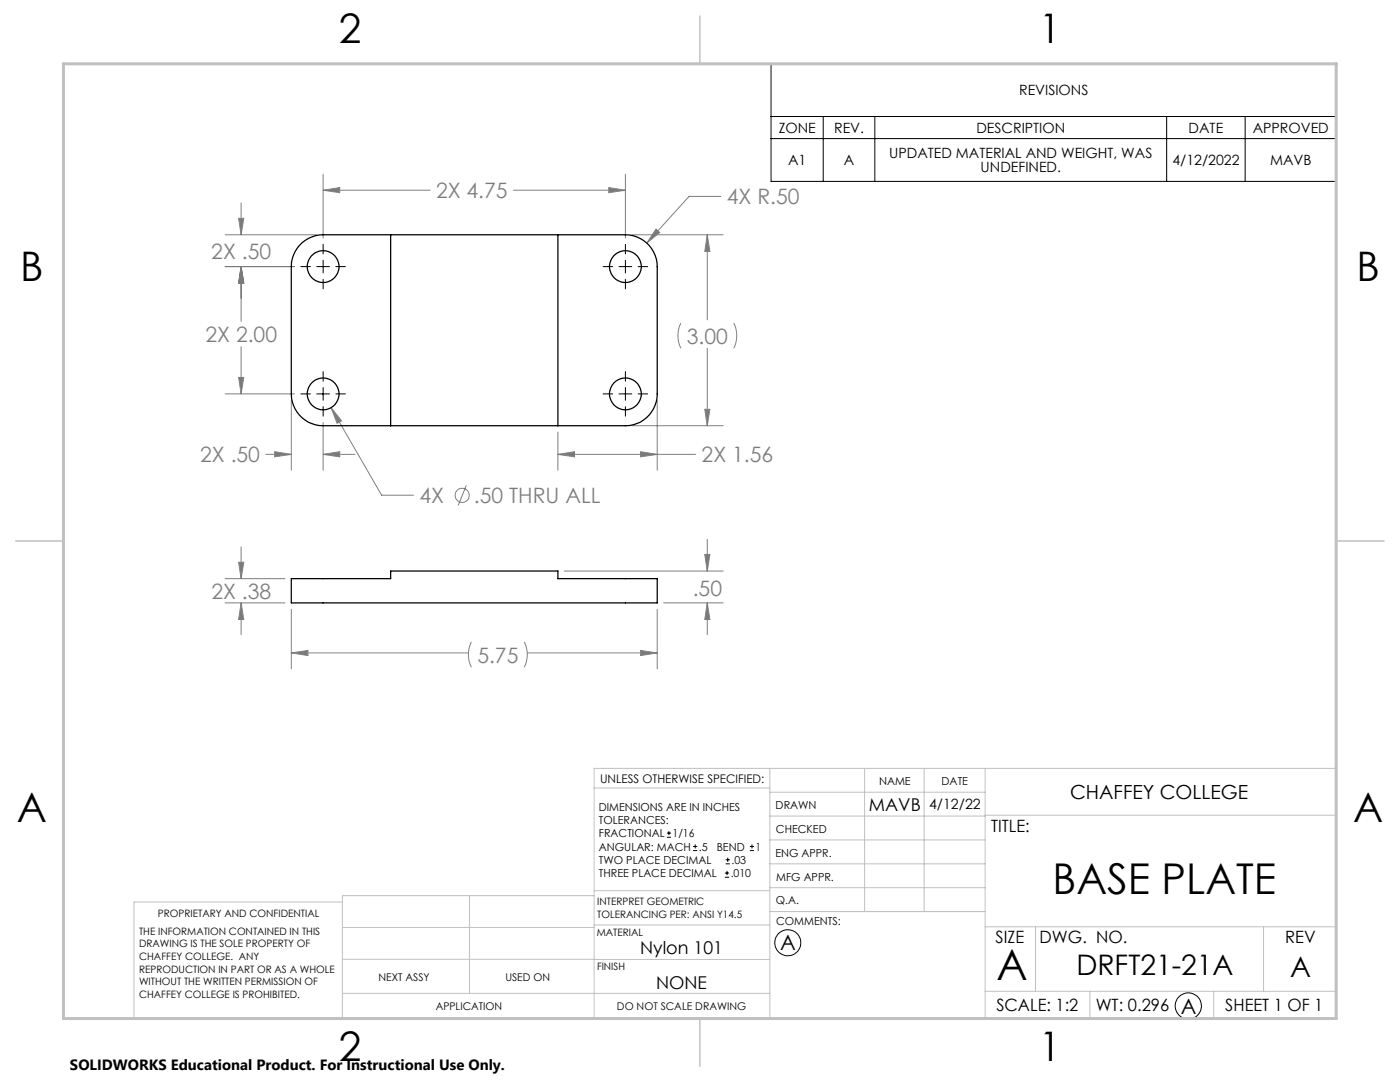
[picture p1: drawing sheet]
<svg xmlns="http://www.w3.org/2000/svg" width="279mm" height="216mm" viewBox="0 0 279 216" stroke-linecap="round" stroke-linejoin="round" font-family="sans-serif">
<g fill="none" stroke="#808080" stroke-width=".2">
<path d="M64.5 38l3.3-.6v1.1zM64.5 34.8v12.7M64.5 38h21.3M102.5 38h22.3M121.5 37.4l3.3 .6-3.3 .5zM124.8 34.8v12.7M143.9 39.2h-6.4l-8.4 9.3M44.9 46.8h18.3M44.9 53.2h13.9M47.6 43.6h1l-.5 3.2zM48.1 53.2l.5 3.3h-1zM48.1 40.5v6.3"/>
<path d="M48.1 53.2v10.9M126.1 46.8h18.2M130.9 45.7l.8 .7-2.6 2.1zM141.1 46.8l.6 3.4h-1zM141.1 46.8v17M44.9 78.6h13.9M47.6 75.3h1l-.5 3.3zM48.1 69.2v9.4M58.1 79.9v13.9M131.2 79.9v13.9M135.9 64.5a5.6 5.6 0 0 0 0 5M141.1 69.5v15.4"/>
<path d="M146.4 64.5a5.6 5.6 0 0 1 0 5M53.1 90.7h5M54.8 90.1l3.3 .6-3.3 .5zM64.5 90.7l3.3-.6v1.1zM64.5 84.3v9.5M64.5 90.7h6.3M66.1 81.4l2.1 2.6-.9 .5zM66.1 81.4l10.1 17.4h6.3M93.1 96.8l-1.7 4.1M111.3 90.7l3.4-.6v1.1zM111.3 90.7h27.5M111.3 86.2v7.6"/>
<path d="M126.1 84.9h18.2M127.8 90.1l3.4 .6-3.4 .5zM140.7 81.7h1l-.6 3.2zM44.9 115.5h12M47.6 112.2h1l-.5 3.3zM48.1 109.1v6.4M112.6 113.9h31.7M140.7 110.6h1l-.6 3.3zM141.1 107.6v6.3M44.9 120.3h12M48.1 120.3l.5 3.3h-1zM48.1 120.3v6.3"/>
<path d="M58.1 130.3l3.4-.5v1zM58.1 121.6v11.9M58.1 130.3h35.4M94.1 128.1a5.6 5.6 0 0 0 0 5M104.6 128.1a5.6 5.6 0 0 1 0 5M105.2 130.3h26M127.8 129.8l3.4 .5-3.4 .5zM131.2 121.6v11.9M132.4 120.3h11.9M141.1 120.3l.6 3.3h-1zM141.1 120.3v6.3"/>
<circle cx="92.2" cy="98.8" r="1.42"/>
</g>
<g fill="none" stroke="#000" stroke-width=".2">
<path d="M153.9 12.7h112.8v23.5h-112.8zM153.9 23.2h112.8M153.9 27.7h112.8M164.3 23.2v13M174.6 23.2v13M232.8 23.2v13M248.5 23.2v13M60 53.2h1.9M63.2 53.2h2.6M64.5 48.8v1.9M64.5 51.9v2.6M64.5 55.7v1.9"/>
<path d="M67 53.2h1.9M120.4 53.2h1.9M123.5 53.2h2.6M124.8 48.8v1.9M124.8 51.9v2.6M124.8 55.7v1.9M127.4 53.2h1.9M60 78.6h1.9M63.2 78.6h2.6M64.5 74.2v1.9M64.5 77.3v2.6M67 78.6h1.9"/>
<path d="M120.4 78.6h1.9M123.5 78.6h2.6M124.8 74.2v1.9M124.8 77.3v2.6M127.4 78.6h1.9M64.5 81.1v1.9M124.8 81.1v1.9M133.1 167.1h.8M133.1 166.2h.8M133.5 165.8v.9M138.3 169.7h.8M138.3 168.9h.8"/>
<path d="M138.7 168.5v.8M144.7 175h.8M144.7 174.2h.8M144.8 172.4h.9M144.8 171.6h.9M145.1 173.8v.8M145.2 171.1v.9M149.6 169.7h.9M149.6 168.9h.9M150.1 168.5v.8"/>
<circle cx="157.2" cy="188.1" r="2.6"/>
<circle cx="237.2" cy="200.7" r="2.61"/>
</g>
<g fill="none" stroke="#c0c0c0" stroke-width=".2">
<path d="M118.6 157.2h35M153.6 153.3v49.9M153.6 158.1h43M172.5 153.3v28.6M184.4 153.3v28.6M196.6 153.3v49.9M68.3 180h-41.6v23.2h240v-49.9h-148.1v49.9M93.7 178.7v19.5M118.6 178.7h-50.3v24.5M118.6 177.7h35M153.6 162.8h43M153.6 177.1h43"/>
<path d="M153.6 167.6h43M153.6 172.4h43M196.6 162.7h70.1M68.3 198.2h85.3M68.3 191.4l85.3 .1M68.3 185.1h50.3M118.6 184.6h35M153.6 181.9h43M196.6 184.9h70.1M196.6 197.8h70.1M206.7 184.9v12.9M217.5 197.8v5.4"/>
<path d="M242.2 197.8v5.4M252.2 184.9v12.9"/>
</g>
<path d="M139.7 3.2v9.5M3.1 107.9h9.6M266.7 107.9h9.5M139.7 203.2v9.6" fill="none" stroke="#c0c0c0" stroke-width=".3"/>
<path d="M12.7 12.7h254v190.5h-254z" fill="none" stroke="#c0c0c0" stroke-width=".6"/>
<path d="M64.5 38l3.3-.6v1.1zM121.5 37.4l3.3 .6-3.3 .5zM47.6 43.6h1l-.5 3.2zM48.1 53.2l.5 3.3h-1zM48.1 53.2l.5 3.3h-1zM47.6 75.3h1l-.5 3.3zM54.8 90.1l3.3 .6-3.3 .5zM64.5 90.7l3.3-.6v1.1zM66.1 81.4l1.2 3.1 .9-.5zM111.3 90.7l3.4-.6v1.1zM127.8 90.1l3.4 .6-3.4 .5zM141.1 46.8l.6 3.4h-1zM140.7 81.7h1l-.6 3.2zM130.9 45.7l-1.8 2.8 2.6-2.1zM58.1 130.3l3.4-.5v1zM127.8 129.8l3.4 .5-3.4 .5zM140.7 110.6h1l-.6 3.3zM141.1 120.3l.6 3.3h-1zM47.6 112.2h1l-.5 3.3zM48.1 120.3l.5 3.3h-1z" fill="#808080"/>
<g fill="none" stroke="#000" stroke-width=".25">
<path d="M59.7 49a6.4 6.4 0 0 1 4.8-2.2h60.3a6.4 6.4 0 0 1 6.4 6.4v25.4a6.4 6.4 0 0 1-6.4 6.3h-60.3a6.4 6.4 0 0 1-6.4-6.3v-25.4a6.5 6.5 0 0 1 1.6-4.2zM78 46.8v38.1M111.3 46.8v38.1M58.1 115.5h19.9v-1.6h33.3v1.6h19.9v4.8h-73.1z"/>
<circle cx="64.5" cy="53.2" r="3.2"/>
<circle cx="124.8" cy="53.2" r="3.2"/>
<circle cx="64.5" cy="78.6" r="3.2"/>
<circle cx="124.8" cy="78.6" r="3.2"/>
</g>
<g font-size="8.5">
<text x="210.1" y="178.4">BASE PLATE</text>
<text x="198.9" y="195.5">A</text>
</g>
<g font-size="8.1">
<text x="67.6" y="8.5">2</text>
<text x="207.3" y="8.5">1</text>
<text x="4" y="56.2">B</text>
<text x="270.7" y="56.2">B</text>
<text x="3.3" y="164.1">A</text>
<text x="270" y="164.1">A</text>
<text x="67.6" y="211.7">2</text>
<text x="207.3" y="211.7">1</text>
</g>
<g font-size="5.6">
<text x="214.8" y="194.6">DRFT21-21A</text>
<text x="257.5" y="195">A</text>
</g>
<g font-size="4.2" fill="#808080">
<text x="87" y="39.5">2X 4.75</text>
<text x="145.1" y="40.8">4X R.50</text>
<text x="42.2" y="51.7">2X .50</text>
<text x="41" y="68.2">2X 2.00</text>
<text x="137.1" y="68.6">3.00</text>
<text x="39.9" y="92.2">2X .50</text>
<text x="140" y="92.2">2X 1.56</text>
<text x="83.7" y="100.4">4X</text>
<text x="94.6" y="100.4">.50 THRU ALL</text>
<text x="42.2" y="119.4">2X .38</text>
<text x="138.3" y="119">.50</text>
<text x="95.3" y="132.2">5.75</text>
</g>
<g font-size="4.2">
<text x="155.7" y="189.6">A</text>
<text x="235.6" y="202.3">A</text>
</g>
<text font-size="3.9" x="213.6" y="159.4">CHAFFEY COLLEGE</text>
<g font-size="3.5">
<text x="173.4" y="161.9">MAVB</text>
<text x="127.8" y="190.4">Nylon 101</text>
<text x="130.9" y="197.3">NONE</text>
</g>
<g font-size="3.4">
<text x="197.8" y="166">TITLE:</text>
<text x="198.7" y="188.1">SIZE</text>
<text x="207.5" y="188.1">DWG. NO.</text>
<text x="256.5" y="188.2">REV</text>
<text x="198.8" y="201.7">SCALE: 1:2</text>
<text x="218.7" y="201.7">WT: 0.296</text>
<text x="244.5" y="201.7">SHEET 1 OF 1</text>
</g>
<text font-size="3" x="14" y="213.5">SOLIDWORKS Educational Product. For Instructional Use Only.</text>
<g font-size="2.8">
<text x="203.4" y="19">REVISIONS</text>
<text x="155.4" y="26.5">ZONE</text>
<text x="166.5" y="26.5">REV.</text>
<text x="194.9" y="26.5">DESCRIPTION</text>
<text x="237.2" y="26.5">DATE</text>
<text x="250" y="26.5">APPROVED</text>
<text x="157.3" y="33">A1</text>
<text x="168.4" y="33">A</text>
<text x="177.5" y="31.6">UPDATED MATERIAL AND WEIGHT, WAS</text>
<text x="195.7" y="34.4">UNDEFINED.</text>
<text x="234" y="33">4/12/2022</text>
<text x="253.5" y="33">MAVB</text>
<text x="185.4" y="161.5">4/12/22</text>
</g>
<text font-size="2.4" x="119.8" y="156.2">UNLESS OTHERWISE SPECIFIED:</text>
<g font-size="2.2">
<text x="119.5" y="161.8">DIMENSIONS ARE IN INCHES</text>
<text x="154.8" y="161.4">DRAWN</text>
<text x="175.4" y="156.6">NAME</text>
<text x="187.9" y="156.7">DATE</text>
<text x="119.5" y="164.4">TOLERANCES:</text>
<text x="119.5" y="167.1">FRACTIONAL</text>
<text x="134.2" y="167.1">1/16</text>
<text x="154.9" y="166.3">CHECKED</text>
<text x="119.5" y="172.4">TWO PLACE DECIMAL</text>
<text x="119.5" y="169.7">ANGULAR: MACH</text>
<text x="139.5" y="169.7">.5</text>
<text x="143" y="169.7">BEND</text>
<text x="146" y="172.4">.03</text>
<text x="150.8" y="169.7">1</text>
<text x="154.8" y="170.9">ENG APPR.</text>
<text x="119.5" y="175">THREE PLACE DECIMAL</text>
<text x="145.8" y="175">.010</text>
<text x="154.9" y="175.7">MFG APPR.</text>
<text x="154.9" y="180.4">Q.A.</text>
<text x="154.9" y="184.6">COMMENTS:</text>
</g>
<g font-size="2.1">
<text x="75.5" y="195.7">NEXT ASSY</text>
<text x="100.9" y="195.7">USED ON</text>
<text x="86.9" y="201.5">APPLICATION</text>
<text x="123.1" y="201.6">DO NOT SCALE DRAWING</text>
</g>
<g font-size="2">
<text x="31.5" y="182.9">PROPRIETARY AND CONFIDENTIAL</text>
<text x="119.2" y="180.6">INTERPRET GEOMETRIC</text>
<text x="119.2" y="183.1">TOLERANCING PER: ANSI Y14.5</text>
<text x="27.8" y="186.5">THE INFORMATION CONTAINED IN THIS</text>
<text x="27.8" y="189">DRAWING IS THE SOLE PROPERTY OF</text>
<text x="27.8" y="191.6">CHAFFEY COLLEGE. ANY</text>
<text x="119.1" y="186.7">MATERIAL</text>
<text x="27.8" y="194.1">REPRODUCTION IN PART OR AS A WHOLE</text>
<text x="27.8" y="196.6">WITHOUT THE WRITTEN PERMISSION OF</text>
<text x="119.1" y="193.5">FINISH</text>
<text x="27.8" y="199.1">CHAFFEY COLLEGE IS PROHIBITED.</text>
</g>
</svg>
